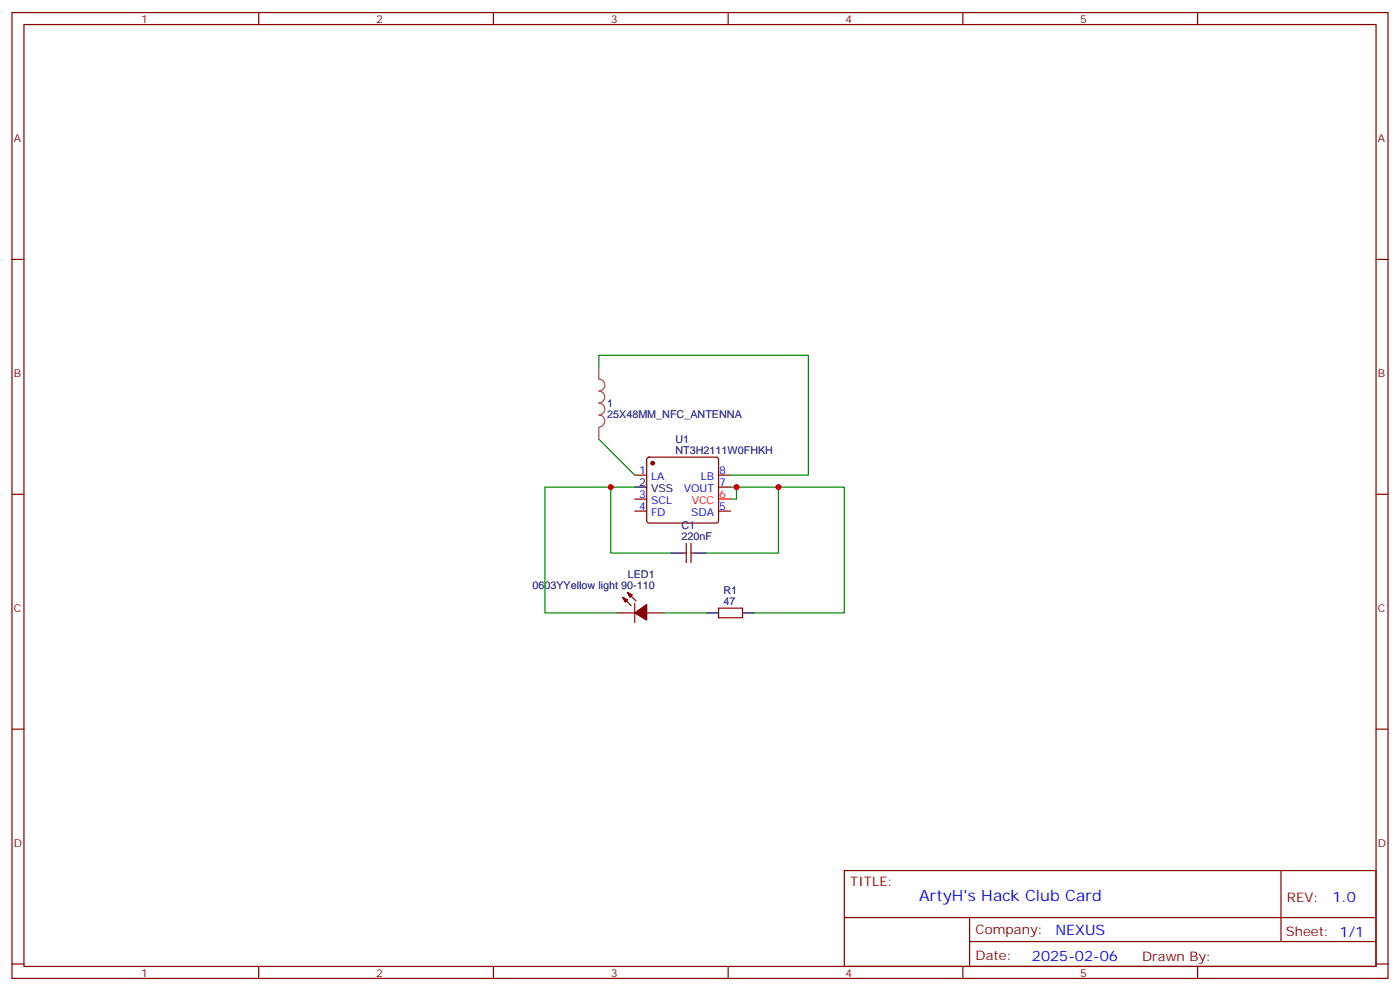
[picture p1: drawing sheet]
<svg xmlns="http://www.w3.org/2000/svg" width="412mm" height="292mm" viewBox="0 0 412 292" stroke-linecap="round" stroke-linejoin="round" font-family="sans-serif">
<g fill="none" stroke="#870000" stroke-width=".35">
<path d="M3.5 3.7h405.4v284.3h-405.4zM7.1 7.2h398.2v277.3h-398.2zM76.2 3.7v3.5M145.3 3.7v3.5M214.5 3.7v3.5M283.6 3.7v3.5M352.8 3.7v3.5M3.5 76.4h3.6M405.3 76.4h3.6M187 139.9h3.5M190.7 134.8l.5-.2h19.8l.5 .2 .2 .5v18l-.3 .5-.4 .2h-19.8l-.5-.2-.2-.5v-18zM211.7 139.9h3.5"/>
<path d="M3.5 145.5h3.6M187 150.5h3.5M187 146.9h3.5M202.1 160v5.6M203.6 160v5.6M211.7 143.4h3.5M211.7 150.5h3.5M405.3 145.5h3.6M183.4 175.9l2.5 2.4M184.9 174.4l2.4 2.5M187 177.6v5.7M201.1 162.8h1"/>
<path d="M203.6 162.8h1M211.7 179h7v2.9h-7zM181.7 180.4h5.3M190.5 180.4h5.3M3.5 214.7h3.6M405.3 214.7h3.6M248.7 256.3h156.6v28.2h-156.6zM377.3 256.3v20.9M248.7 270.1h156.5M285.6 277.2h119.6M285.6 270.1v14.2M3.5 283.8h3.6"/>
<path d="M76.2 284.5v3.5M145.3 284.5v3.5M214.5 284.5v3.5M283.6 284.5v3.5M352.8 284.5v3.5M405.3 283.8h3.6"/>
</g>
<path d="M211.7 146.9h3.5" fill="none" stroke="#f00" stroke-width=".35"/>
<path d="M187 143.4h3.5M197.6 162.8h3.5M204.6 162.8h3.5M208.1 180.4h3.6M218.7 180.4h3.5" fill="none" stroke="#000" stroke-width=".35"/>
<g fill="#870000" stroke="#870000" stroke-width=".35">
<path d="M183.4 175.9l1.5 .7-.8 .7z"/>
<path d="M184.9 174.4l1.4 .8-.7 .7z"/>
<path d="M187 180.4l3.5-2.4v4.6z"/>
<circle cx="192.3" cy="136.3" r=".53"/>
</g>
<path d="M176.4 108.1v-3.5h61.7v35.3h-22.9M176.4 129.3l10.6 10.6M179.9 143.4v19.4h17.7M187 143.4h-26.5v37h21.2M215.2 143.4h14.1v19.4h-21.2M217 143.4v3.5h-1.8M229.3 143.4h19.4v37h-26.5M195.8 180.4h12.3" fill="none" stroke="#008700" stroke-width=".35"/>
<path d="M176.4 108.1v3.5a1.76 1.76 0 0 1 1.8 1.8 1.76 1.76 0 0 1-1.8 1.7 1.76 1.76 0 0 1 1.8 1.8 1.76 1.76 0 0 1-1.8 1.8 1.76 1.76 0 0 1 1.8 1.7 1.76 1.76 0 0 1-1.8 1.8 1.76 1.76 0 0 1 1.8 1.7 1.76 1.76 0 0 1-1.8 1.8M176.4 125.8v3.5" fill="none" stroke="#a64a4a" stroke-width=".35"/>
<g fill="#c00">
<circle cx="217" cy="143.4" r=".88"/>
<circle cx="229.3" cy="143.4" r=".88"/>
<circle cx="179.9" cy="143.4" r=".88"/>
</g>
<text font-size="4.6" fill="#00f" x="270.8" y="265.3">ArtyH's Hack Club Card</text>
<g font-size="4.2" fill="#00f">
<text x="392.5" y="265.6">1.0</text>
<text x="310.9" y="275.1">NEXUS</text>
<text x="304" y="282.9">2025-02-06</text>
</g>
<g font-size="3.9" fill="#800">
<text x="250.5" y="260.9">TITLE:</text>
<text x="379.1" y="265.6">REV:</text>
<text x="287.4" y="275.1">Company:</text>
<text x="378.7" y="275.7">Sheet: 1/1</text>
<text x="287.4" y="282.8">Date:</text>
<text x="336.4" y="282.8">Drawn By:</text>
</g>
<g font-size="3.2" fill="#800">
<text x="41.6" y="6.7">1</text>
<text x="110.8" y="6.7">2</text>
<text x="179.9" y="6.7">3</text>
<text x="249.1" y="6.7">4</text>
<text x="318.2" y="6.7">5</text>
<text x="4.1" y="41.8">A</text>
<text x="405.9" y="41.8">A</text>
<text x="4.1" y="110.9">B</text>
<text x="405.9" y="110.9">B</text>
<text x="4.1" y="180.1">C</text>
<text x="405.9" y="180.1">C</text>
<text x="4.1" y="249.2">D</text>
<text x="405.9" y="249.2">D</text>
<text x="41.6" y="287.5">1</text>
<text x="110.8" y="287.5">2</text>
<text x="179.9" y="287.5">3</text>
<text x="249.1" y="287.5">4</text>
<text x="318.2" y="287.5">5</text>
</g>
<g font-size="3.2" fill="#000080">
<text x="178.9" y="119.9">1</text>
<text x="178.9" y="123">25X48MM_NFC_ANTENNA</text>
<text x="199" y="130.4">U1</text>
<text x="199" y="133.5">NT3H2111W0FHKH</text>
<text x="200.7" y="155.8">C1</text>
<text x="200.7" y="158.9">220nF</text>
<text x="156.9" y="173.4">0603YYellow light 90-110</text>
<text x="184.9" y="170.3">LED1</text>
<text x="213.1" y="178">47</text>
<text x="213.1" y="174.8">R1</text>
</g>
<g font-size="3.2">
<text x="188.3" y="143.1">2</text>
<text x="191.8" y="144.8">VSS</text>
</g>
<g font-size="3.2" fill="#00f">
<text x="188.3" y="139.5">1</text>
<text x="191.8" y="141.3">LA</text>
<text x="206.4" y="141.3">LB</text>
<text x="211.8" y="139.5">8</text>
<text x="211.8" y="143.1">7</text>
<text x="188.3" y="146.6">3</text>
<text x="191.8" y="148.3">SCL</text>
<text x="201.4" y="144.8">VOUT</text>
<text x="188.3" y="150.1">4</text>
<text x="191.8" y="151.9">FD</text>
<text x="203.6" y="151.9">SDA</text>
<text x="211.8" y="150.1">5</text>
</g>
<g font-size="3.2" fill="#f00">
<text x="203.8" y="148.3">VCC</text>
<text x="211.8" y="146.6">6</text>
</g>
</svg>
